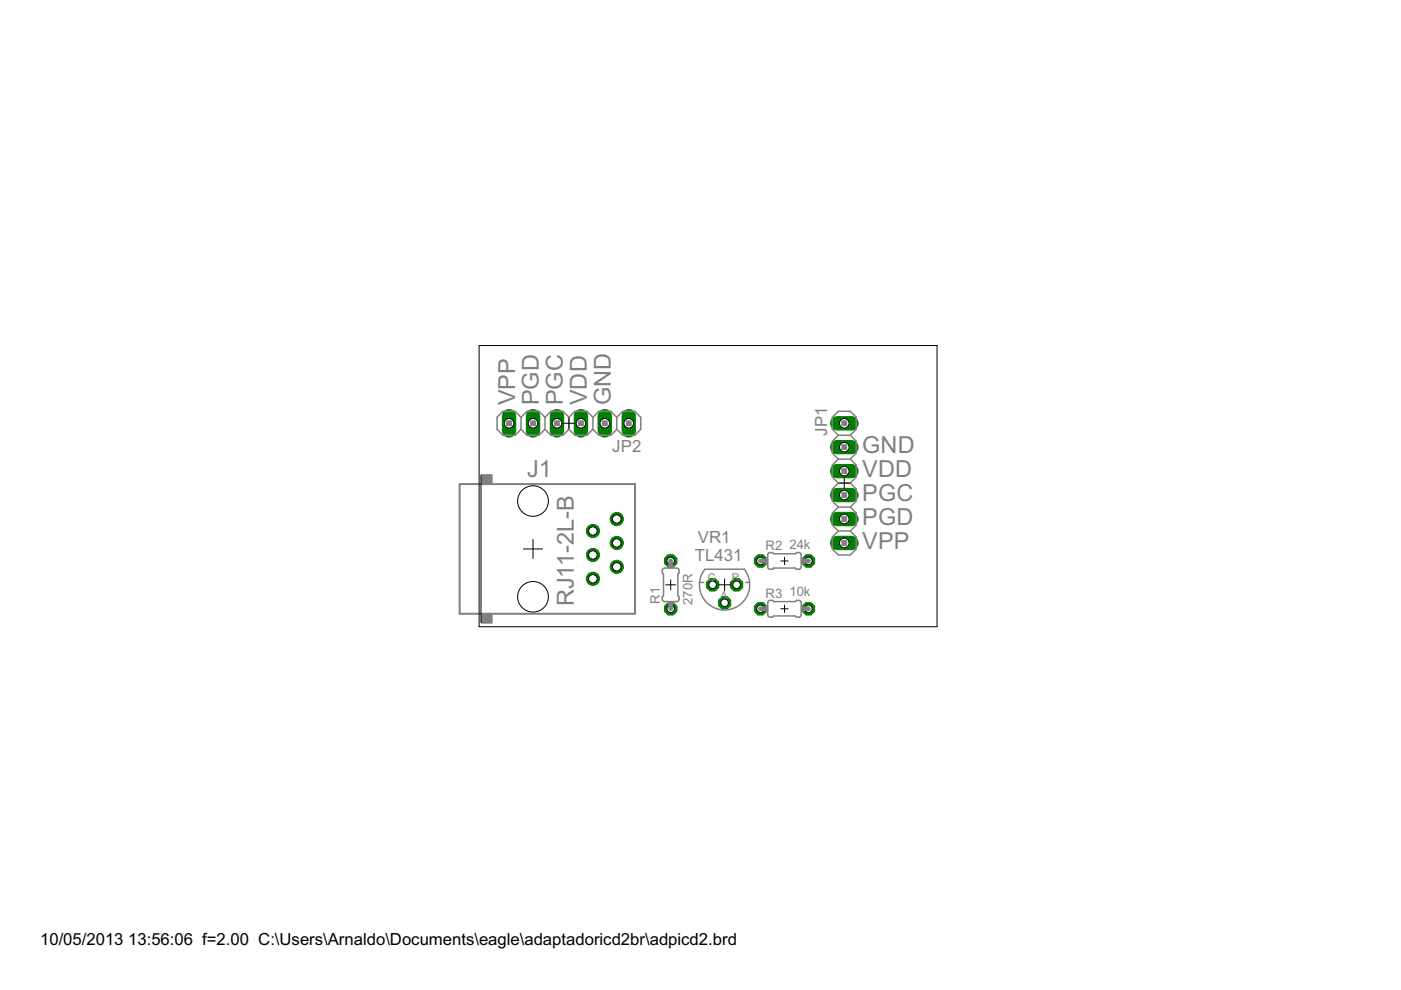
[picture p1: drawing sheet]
<svg xmlns="http://www.w3.org/2000/svg" width="297mm" height="210mm" viewBox="0 0 297 210" stroke-linecap="round" stroke-linejoin="round" font-family="sans-serif">
<circle cx="156.2" cy="124" r="1.42" fill="#008000" stroke="#008000" stroke-width=".21"/>
<circle cx="156.2" cy="124" r=".8" fill="#fff" stroke="#000" stroke-width=".21"/>
<circle cx="153.6" cy="127.8" r="1.42" fill="#008000" stroke="#008000" stroke-width=".21"/>
<circle cx="153.6" cy="127.8" r=".8" fill="#fff" stroke="#000" stroke-width=".21"/>
<circle cx="151.1" cy="124" r="1.42" fill="#008000" stroke="#008000" stroke-width=".21"/>
<circle cx="151.1" cy="124" r=".8" fill="#fff" stroke="#000" stroke-width=".21"/>
<circle cx="142.2" cy="129.1" r="1.42" fill="#008000" stroke="#008000" stroke-width=".21"/>
<circle cx="142.2" cy="129.1" r=".8" fill="#fff" stroke="#000" stroke-width=".21"/>
<circle cx="142.2" cy="118.9" r="1.42" fill="#008000" stroke="#008000" stroke-width=".21"/>
<circle cx="142.2" cy="118.9" r=".8" fill="#fff" stroke="#000" stroke-width=".21"/>
<circle cx="171.4" cy="118.9" r="1.42" fill="#008000" stroke="#008000" stroke-width=".21"/>
<circle cx="171.4" cy="118.9" r=".8" fill="#fff" stroke="#000" stroke-width=".21"/>
<circle cx="161.2" cy="118.9" r="1.42" fill="#008000" stroke="#008000" stroke-width=".21"/>
<circle cx="161.2" cy="118.9" r=".8" fill="#fff" stroke="#000" stroke-width=".21"/>
<circle cx="161.2" cy="129.1" r="1.42" fill="#008000" stroke="#008000" stroke-width=".21"/>
<circle cx="161.2" cy="129.1" r=".8" fill="#fff" stroke="#000" stroke-width=".21"/>
<circle cx="171.4" cy="129.1" r="1.42" fill="#008000" stroke="#008000" stroke-width=".21"/>
<circle cx="171.4" cy="129.1" r=".8" fill="#fff" stroke="#000" stroke-width=".21"/>
<path d="M177.5 115.1h3" fill="none" stroke="#008000" stroke-width="3"/>
<circle cx="179" cy="115.1" r="1.02" fill="#fff" stroke="#000" stroke-width=".21"/>
<path d="M177.5 110h3" fill="none" stroke="#008000" stroke-width="3"/>
<circle cx="179" cy="110" r="1.02" fill="#fff" stroke="#000" stroke-width=".21"/>
<path d="M177.5 105h3" fill="none" stroke="#008000" stroke-width="3"/>
<circle cx="179" cy="105" r="1.02" fill="#fff" stroke="#000" stroke-width=".21"/>
<path d="M177.5 99.9h3" fill="none" stroke="#008000" stroke-width="3"/>
<circle cx="179" cy="99.9" r="1.02" fill="#fff" stroke="#000" stroke-width=".21"/>
<path d="M177.5 94.8h3" fill="none" stroke="#008000" stroke-width="3"/>
<circle cx="179" cy="94.8" r="1.02" fill="#fff" stroke="#000" stroke-width=".21"/>
<path d="M177.5 89.7h3" fill="none" stroke="#008000" stroke-width="3"/>
<circle cx="179" cy="89.7" r="1.02" fill="#fff" stroke="#000" stroke-width=".21"/>
<circle cx="125.7" cy="117.7" r="1.4" fill="#008000" stroke="#008000" stroke-width=".21"/>
<circle cx="125.7" cy="117.7" r=".9" fill="#fff" stroke="#000" stroke-width=".21"/>
<circle cx="130.8" cy="115.1" r="1.4" fill="#008000" stroke="#008000" stroke-width=".21"/>
<circle cx="130.8" cy="115.1" r=".9" fill="#fff" stroke="#000" stroke-width=".21"/>
<circle cx="125.7" cy="112.6" r="1.4" fill="#008000" stroke="#008000" stroke-width=".21"/>
<circle cx="125.7" cy="112.6" r=".9" fill="#fff" stroke="#000" stroke-width=".21"/>
<circle cx="130.8" cy="120.2" r="1.4" fill="#008000" stroke="#008000" stroke-width=".21"/>
<circle cx="130.8" cy="120.2" r=".9" fill="#fff" stroke="#000" stroke-width=".21"/>
<circle cx="130.8" cy="110" r="1.4" fill="#008000" stroke="#008000" stroke-width=".21"/>
<circle cx="130.8" cy="110" r=".9" fill="#fff" stroke="#000" stroke-width=".21"/>
<circle cx="125.7" cy="122.7" r="1.4" fill="#008000" stroke="#008000" stroke-width=".21"/>
<circle cx="125.7" cy="122.7" r=".9" fill="#fff" stroke="#000" stroke-width=".21"/>
<path d="M133.3 88.2v3.1" fill="none" stroke="#008000" stroke-width="3"/>
<circle cx="133.3" cy="89.7" r="1.02" fill="#fff" stroke="#000" stroke-width=".21"/>
<path d="M128.2 88.2v3.1" fill="none" stroke="#008000" stroke-width="3"/>
<circle cx="128.2" cy="89.7" r="1.02" fill="#fff" stroke="#000" stroke-width=".21"/>
<path d="M123.2 88.2v3.1" fill="none" stroke="#008000" stroke-width="3"/>
<circle cx="123.2" cy="89.7" r="1.02" fill="#fff" stroke="#000" stroke-width=".21"/>
<path d="M118.1 88.2v3.1" fill="none" stroke="#008000" stroke-width="3"/>
<circle cx="118.1" cy="89.7" r="1.02" fill="#fff" stroke="#000" stroke-width=".21"/>
<path d="M113 88.2v3.1" fill="none" stroke="#008000" stroke-width="3"/>
<circle cx="113" cy="89.7" r="1.02" fill="#fff" stroke="#000" stroke-width=".21"/>
<path d="M107.9 88.2v3.1" fill="none" stroke="#008000" stroke-width="3"/>
<circle cx="107.9" cy="89.7" r="1.02" fill="#fff" stroke="#000" stroke-width=".21"/>
<g fill="none" stroke="#808080" stroke-width=".32">
<path d="M110.5 88.5l-1.3-1.3h-2.5l-1.3 1.3v2.5l1.3 1.3h2.5l1.3-1.3M110.5 91l1.2 1.3h2.6l1.2-1.3M110.5 88.5l1.2-1.3h2.6l1.2 1.3M110.5 88.5v2.5M115.5 91l1.3 1.3h2.6l1.2-1.3M115.5 88.5l1.3-1.3h2.6l1.2 1.3M115.5 88.5v2.5M120.6 91l1.3 1.3h2.5l1.3-1.3M120.6 88.5l1.3-1.3h2.5l1.3 1.3M120.6 88.5v2.5M125.7 91l1.3 1.3h2.5l1.3-1.3M125.7 88.5l1.3-1.3h2.5l1.3 1.3"/>
<path d="M125.7 88.5v2.5M130.8 88.5l1.2-1.3h2.6l1.2 1.3v2.5l-1.2 1.3h-2.6l-1.2-1.3M130.8 88.5v2.5M177.7 92.3l-1.2-1.3v-2.5l1.2-1.3h2.6l1.2 1.3v2.5l-1.2 1.3M177.7 92.3l-1.2 1.3v2.5l1.2 1.2M177.7 97.3l-1.2 1.3v2.6l1.2 1.2M177.7 97.3h2.6M177.7 92.3h2.6M180.3 97.3l1.2 1.3v2.6l-1.2 1.2M180.3 92.3l1.2 1.3v2.5l-1.2 1.2M162.9 117.3l.1-.1a.95 .95 0 0 1 1 .2h4.6a.84 .84 0 0 1 1.2-.1l.1 2.9-.2 .4a.95 .95 0 0 1-1.1-.2h-4.6a.88 .88 0 0 1-1.1 .1zM177.7 102.4l-1.2 1.3v2.5l1.2 1.3"/>
<path d="M177.7 107.5l-1.2 1.3v2.5l1.2 1.3M177.7 112.6l-1.2 1.3v2.5l1.2 1.3h2.6l1.2-1.3v-2.5l-1.2-1.3M177.7 102.4h2.6M177.7 112.6h2.6M177.7 107.5h2.6M180.3 102.4l1.2 1.3v2.5l-1.2 1.3M180.3 107.5l1.2 1.3v2.5l-1.2 1.3M140.5 120.6l.4-.2h2.6l.4 .2a.95 .95 0 0 1-.2 1.1v4.6a.84 .84 0 0 1 .1 1.2l-2.9 .1-.4-.3a.87 .87 0 0 1 .2-1v-4.6a.87 .87 0 0 1-.2-1.1zM148.3 123.5h.8M149.4 120.7h8.4a5.3 5.3 0 0 1-.5 7.2 5.3 5.3 0 0 1-7.3 0 5.3 5.3 0 0 1-.6-7.2zM158.1 123.5h.8M162.9 127.5l.1-.1a.87 .87 0 0 1 1 .2h4.6a.87 .87 0 0 1 1.1-.2l.2 .4v2.5l-.2 .4a.87 .87 0 0 1-1.1-.1h-4.6a.84 .84 0 0 1-1.1 0z"/>
</g>
<path d="M97.5 102.6h37.1v27.5h-37.1z" fill="none" stroke="#808080" stroke-width=".42"/>
<g fill="#808080" stroke="#808080" stroke-width=".21">
<path d="M102 130.3h2.3v1.8h-2.3z"/>
<path d="M102 100.6h2.3v1.9h-2.3z"/>
<path d="M141.7 127.6h1v.5h-1z"/>
<path d="M141.7 119.9h1v.5h-1z"/>
<path d="M169.9 118.4h.5v1h-.5z"/>
<path d="M162.3 118.4h.5v1h-.5z"/>
<path d="M162.3 128.6h.5v1h-.5z"/>
<path d="M169.9 128.6h.5v1h-.5z"/>
<path d="M178.5 94.3h1v1h-1z"/>
<path d="M178.5 99.4h1v1h-1z"/>
<path d="M178.5 104.5h1v1h-1z"/>
<path d="M178.5 109.5h1v1.1h-1z"/>
<path d="M178.5 114.6h1v1h-1z"/>
<path d="M178.5 89.2h1v1.1h-1z"/>
<path d="M112.5 89.2h1v1.1h-1z"/>
<path d="M117.6 89.2h1v1.1h-1z"/>
<path d="M122.7 89.2h1v1.1h-1z"/>
<path d="M127.7 89.2h1v1.1h-1z"/>
<path d="M132.8 89.2h1v1.1h-1z"/>
<path d="M107.4 89.2h1v1.1h-1z"/>
</g>
<path d="M142.2 118.9v1.1M161.2 118.9h1.1M170.4 118.9h1M142.2 128.1v1M161.2 129.1h1.1M170.4 129.1h1" fill="none" stroke="#808080" stroke-width="1"/>
<g fill="none" stroke="#000" stroke-width=".21">
<path d="M101.6 73.3h97.1v59.6h-97.1zM119.5 89.7h2.2M120.6 88.6v2.2M102 100.8v31.2M111 116.4h4M113 114.4v4M165.5 118.9h1.6M166.3 118.2v1.5M177.9 102.4h2.2M179 101.3v2.2M141.1 124h2.2M142.2 122.9v2.2"/>
<path d="M152.3 124h2.6M153.6 122.7v2.6M165.5 129.1h1.6M166.3 128.3v1.5"/>
<circle cx="113" cy="106.2" r="3.2"/>
<circle cx="113" cy="126.5" r="3.2"/>
</g>
<g font-size="5.6" fill="#808080">
<text x="109.2" y="85.9" transform="rotate(-90 109.2 85.9)">VPP</text>
<text x="114.3" y="85.9" transform="rotate(-90 114.3 85.9)">PGD</text>
<text x="119.4" y="85.9" transform="rotate(-90 119.4 85.9)">PGC</text>
<text x="124.4" y="85.9" transform="rotate(-90 124.4 85.9)">VDD</text>
<text x="129.5" y="85.9" transform="rotate(-90 129.5 85.9)">GND</text>
<text x="111.7" y="101.2">J1</text>
<text x="182.8" y="96.1">GND</text>
<text x="182.8" y="101.2">VDD</text>
<text x="182.8" y="106.2">PGC</text>
<text x="182.8" y="111.3">PGD</text>
<text x="182.8" y="116.4">VPP</text>
<text x="121.6" y="128.6" transform="rotate(-90 121.6 128.6)">RJ11-2L-B</text>
</g>
<g font-size="4" fill="#808080">
<text x="129.8" y="95.9">JP2</text>
<text x="175.4" y="92.4" transform="rotate(-90 175.4 92.4)">JP1</text>
<text x="147.3" y="118.9">TL431</text>
<text x="147.9" y="115.1">VR1</text>
</g>
<g font-size="4">
<text x="8.5" y="200.4">10/05/2013</text>
<text x="27.2" y="200.4">13:56:06 f=2.00 C:\Users\Arnaldo\Documents\eagle\adaptadoricd2br\adpicd2.brd</text>
</g>
<g font-size="3.1" fill="#808080">
<text x="162.3" y="116.6">R2</text>
<text x="167.4" y="116.3">24k</text>
<text x="139.9" y="128" transform="rotate(-90 139.9 128)">R1</text>
<text x="146.8" y="128.3" transform="rotate(-90 146.8 128.3)">270R</text>
<text x="162.3" y="126.7">R3</text>
<text x="167.4" y="126.4">10k</text>
</g>
<g font-size="2.5" fill="#808080">
<text x="150.1" y="123.1">C</text>
<text x="155.1" y="123.1">R</text>
<text x="152.7" y="126.9">A</text>
</g>
</svg>
